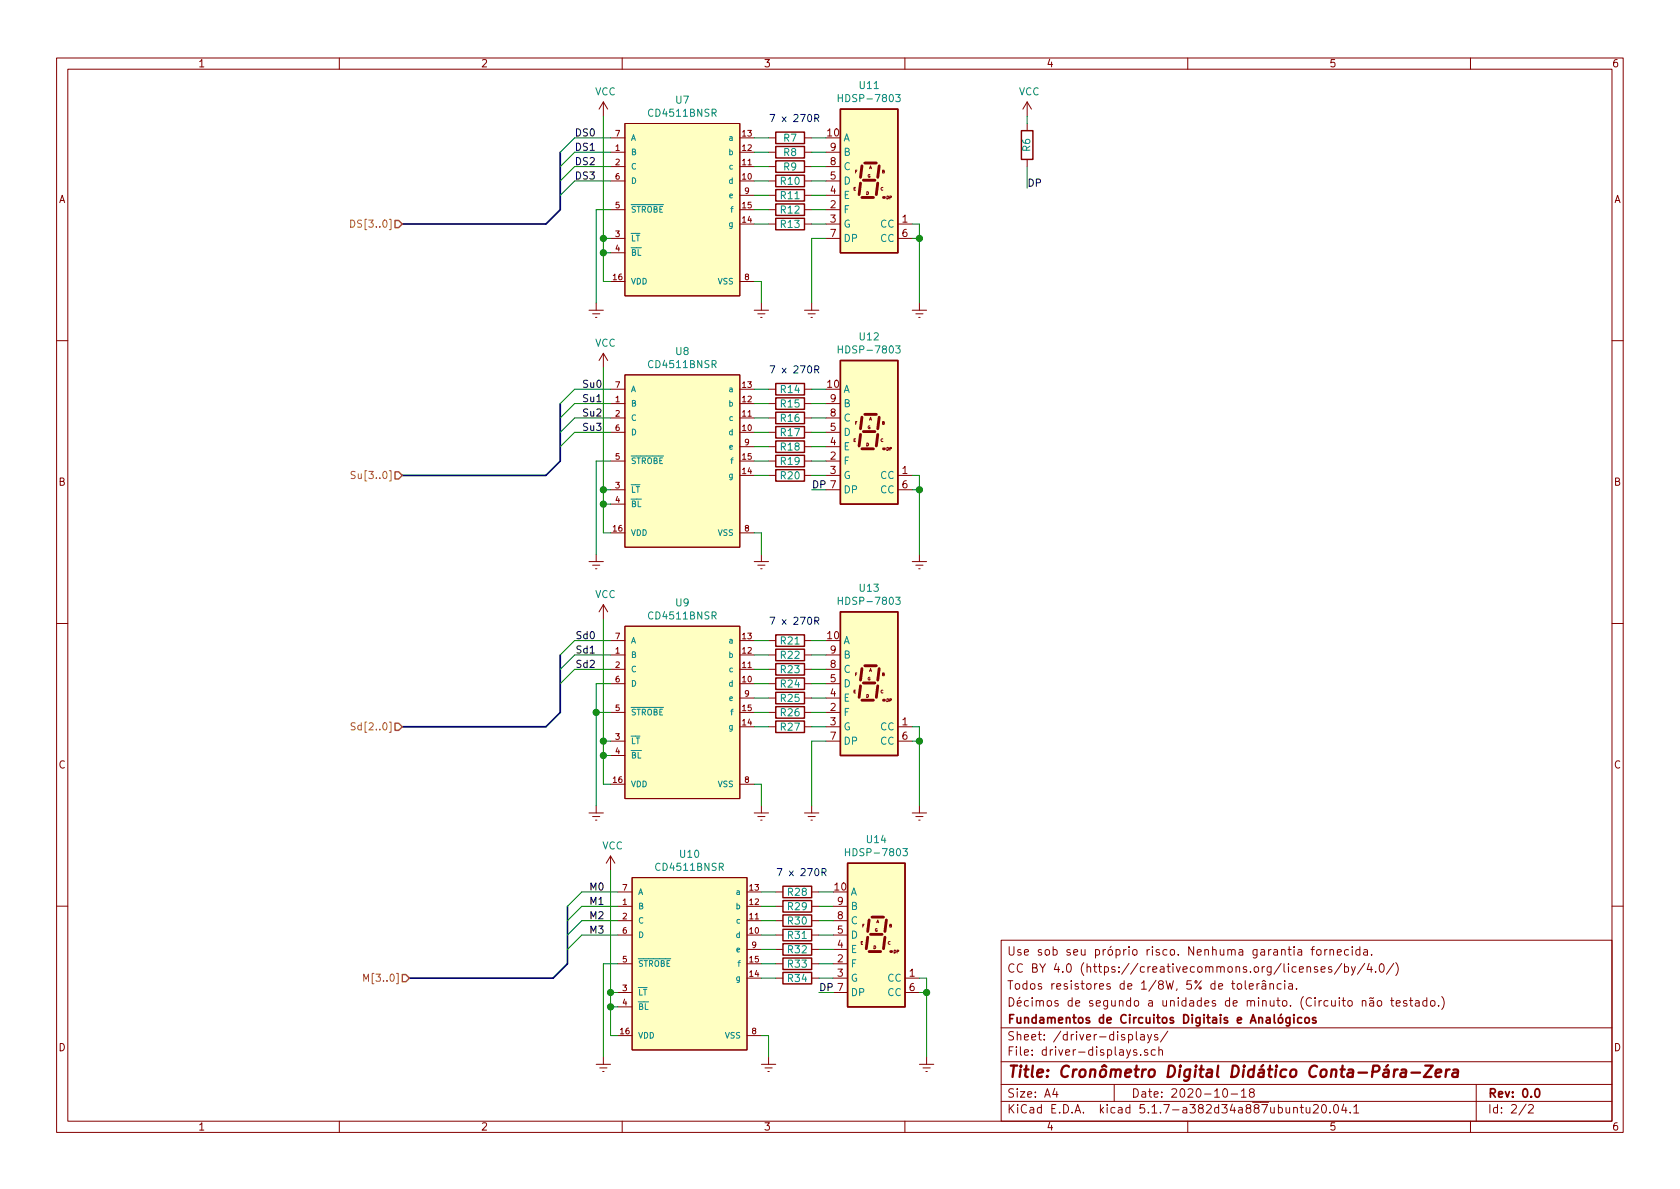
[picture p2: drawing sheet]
EESchema Schematic File Version 4
EELAYER 30 0
EELAYER END
$Descr A4 11693 8268
encoding utf-8
Sheet 2 2
Title "Cronômetro Digital Didático Conta-Pára-Zera"
Date "2020-10-18"
Rev "0.0"
Comp "Fundamentos de Circuitos Digitais e Analógicos"
Comment1 "Décimos de segundo a unidades de minuto. (Circuito não testado.)"
Comment2 "Todos resistores de 1/8W, 5% de tolerância."
Comment3 "CC BY 4.0 (https://creativecommons.org/licenses/by/4.0/)"
Comment4 "Use sob seu próprio risco. Nenhuma garantia fornecida."
$EndDescr
$Comp
L cronometro-conta-para-zera-rescue:CD4511BNSR-eec U?
U 1 1
P 4150 950
AR Path="/5FA79889" Ref="U?"  Part="1" 
AR Path="/5FA6DD7C/5FA79889" Ref="U7"  Part="1" 
F 0 "U7" H 4750 1215 50  0000 C CNN
F 1 "CD4511BNSR" H 4750 1124 50  0000 C CNN
F 2 "Package_DIP:DIP-16_W7.62mm_Socket_LongPads" H 4150 1350 50  0001 L CNN
F 3 "http://www.ti.com/general/docs/lit/getliterature.tsp?genericPartNumber=CD4511B&fileType=pdf" H 4150 1450 50  0001 L CNN
F 4 "Manufacturer URL" H 4150 1550 50  0001 L CNN "Component Link 1 Description"
F 5 "http://www.ti.com/" H 4150 1650 50  0001 L CNN "Component Link 1 URL"
F 6 "Package Specification" H 4150 1750 50  0001 L CNN "Component Link 3 Description"
F 7 "http://www.ti.com/litv/pdf/msop002a" H 4150 1850 50  0001 L CNN "Component Link 3 URL"
F 8 "SCHS072B" H 4150 1950 50  0001 L CNN "Datasheet Version"
F 9 "Surface Mount" H 4150 2050 50  0001 L CNN "Mounting Technology"
F 10 "16-Pin Plastic Small Outline, Body 10.20 x 5.30 mm, Pitch 1.27 mm" H 4150 2150 50  0001 L CNN "Package Description"
F 11 "4040062/C" H 4150 2250 50  0001 L CNN "Package Version"
F 12 "Military" H 4150 2350 50  0001 L CNN "Rating"
F 13 "Discrete Segment LED Driver" H 4150 2450 50  0001 L CNN "Sub Family"
F 14 "18" H 4150 2550 50  0001 L CNN "Vin Max V"
F 15 "3" H 4150 2650 50  0001 L CNN "Vin Min V"
F 16 "IC" H 4150 2750 50  0001 L CNN "category"
F 17 "1239827" H 4150 2850 50  0001 L CNN "ciiva ids"
F 18 "69b0213151fae990" H 4150 2950 50  0001 L CNN "library id"
F 19 "Texas Instruments" H 4150 3050 50  0001 L CNN "manufacturer"
F 20 "NS0016A" H 4150 3150 50  0001 L CNN "package"
F 21 "1464591347" H 4150 3250 50  0001 L CNN "release date"
F 22 "Yes" H 4150 3350 50  0001 L CNN "rohs"
F 23 "CACC505D-2697-4245-B634-294BE748177B" H 4150 3450 50  0001 L CNN "vault revision"
F 24 "yes" H 4150 3550 50  0001 L CNN "imported"
	1    4150 950 
	1    0    0    -1  
$EndComp
Wire Wire Line
	5250 1950 5300 1950
Wire Wire Line
	5300 1950 5300 2100
$Comp
L power:Earth #PWR?
U 1 1
P 5300 2100
AR Path="/5FA79891" Ref="#PWR?"  Part="1" 
AR Path="/5FA6DD7C/5FA79891" Ref="#PWR0103"  Part="1" 
F 0 "#PWR0103" H 5300 1850 50  0001 C CNN
F 1 "Earth" H 5300 1950 50  0001 C CNN
F 2 "" H 5300 2100 50  0001 C CNN
F 3 "~" H 5300 2100 50  0001 C CNN
	1    5300 2100
	1    0    0    -1  
$EndComp
Wire Wire Line
	4250 1950 4200 1950
Wire Wire Line
	4200 1950 4200 1750
$Comp
L power:VCC #PWR?
U 1 1
P 4200 800
AR Path="/5FA79899" Ref="#PWR?"  Part="1" 
AR Path="/5FA6DD7C/5FA79899" Ref="#PWR0104"  Part="1" 
F 0 "#PWR0104" H 4200 650 50  0001 C CNN
F 1 "VCC" H 4215 973 50  0000 C CNN
F 2 "" H 4200 800 50  0001 C CNN
F 3 "" H 4200 800 50  0001 C CNN
	1    4200 800 
	1    0    0    -1  
$EndComp
Wire Wire Line
	4250 950  4000 950 
Wire Wire Line
	4250 1150 4000 1150
Wire Wire Line
	4250 1250 4000 1250
$Comp
L power:Earth #PWR?
U 1 1
P 4150 2100
AR Path="/5FA798A2" Ref="#PWR?"  Part="1" 
AR Path="/5FA6DD7C/5FA798A2" Ref="#PWR0105"  Part="1" 
F 0 "#PWR0105" H 4150 1850 50  0001 C CNN
F 1 "Earth" H 4150 1950 50  0001 C CNN
F 2 "" H 4150 2100 50  0001 C CNN
F 3 "~" H 4150 2100 50  0001 C CNN
	1    4150 2100
	1    0    0    -1  
$EndComp
Wire Wire Line
	4250 1450 4150 1450
Wire Wire Line
	4150 1450 4150 2100
Wire Wire Line
	4250 1650 4200 1650
Connection ~ 4200 1650
Wire Wire Line
	4250 1750 4200 1750
Connection ~ 4200 1750
Wire Wire Line
	4200 1750 4200 1650
Wire Wire Line
	4200 1650 4200 800 
Wire Wire Line
	4250 1050 4000 1050
Entry Wire Line
	4000 950  3900 1050
Entry Wire Line
	4000 1050 3900 1150
Entry Wire Line
	4000 1150 3900 1250
Entry Wire Line
	4000 1250 3900 1350
Wire Bus Line
	2800 1550 3800 1550
Text Label 4150 950  2    50   ~ 0
DS0
Text Label 4150 1050 2    50   ~ 0
DS1
Text Label 4150 1150 2    50   ~ 0
DS2
Text Label 4150 1250 2    50   ~ 0
DS3
$Comp
L cronometro-conta-para-zera-rescue:CD4511BNSR-eec U?
U 1 1
P 4150 4450
AR Path="/5FA798D0" Ref="U?"  Part="1" 
AR Path="/5FA6DD7C/5FA798D0" Ref="U9"  Part="1" 
F 0 "U9" H 4750 4715 50  0000 C CNN
F 1 "CD4511BNSR" H 4750 4624 50  0000 C CNN
F 2 "Package_DIP:DIP-16_W7.62mm_Socket_LongPads" H 4150 4850 50  0001 L CNN
F 3 "http://www.ti.com/general/docs/lit/getliterature.tsp?genericPartNumber=CD4511B&fileType=pdf" H 4150 4950 50  0001 L CNN
F 4 "Manufacturer URL" H 4150 5050 50  0001 L CNN "Component Link 1 Description"
F 5 "http://www.ti.com/" H 4150 5150 50  0001 L CNN "Component Link 1 URL"
F 6 "Package Specification" H 4150 5250 50  0001 L CNN "Component Link 3 Description"
F 7 "http://www.ti.com/litv/pdf/msop002a" H 4150 5350 50  0001 L CNN "Component Link 3 URL"
F 8 "SCHS072B" H 4150 5450 50  0001 L CNN "Datasheet Version"
F 9 "Surface Mount" H 4150 5550 50  0001 L CNN "Mounting Technology"
F 10 "16-Pin Plastic Small Outline, Body 10.20 x 5.30 mm, Pitch 1.27 mm" H 4150 5650 50  0001 L CNN "Package Description"
F 11 "4040062/C" H 4150 5750 50  0001 L CNN "Package Version"
F 12 "Military" H 4150 5850 50  0001 L CNN "Rating"
F 13 "Discrete Segment LED Driver" H 4150 5950 50  0001 L CNN "Sub Family"
F 14 "18" H 4150 6050 50  0001 L CNN "Vin Max V"
F 15 "3" H 4150 6150 50  0001 L CNN "Vin Min V"
F 16 "IC" H 4150 6250 50  0001 L CNN "category"
F 17 "1239827" H 4150 6350 50  0001 L CNN "ciiva ids"
F 18 "69b0213151fae990" H 4150 6450 50  0001 L CNN "library id"
F 19 "Texas Instruments" H 4150 6550 50  0001 L CNN "manufacturer"
F 20 "NS0016A" H 4150 6650 50  0001 L CNN "package"
F 21 "1464591347" H 4150 6750 50  0001 L CNN "release date"
F 22 "Yes" H 4150 6850 50  0001 L CNN "rohs"
F 23 "CACC505D-2697-4245-B634-294BE748177B" H 4150 6950 50  0001 L CNN "vault revision"
F 24 "yes" H 4150 7050 50  0001 L CNN "imported"
	1    4150 4450
	1    0    0    -1  
$EndComp
Wire Wire Line
	5250 5450 5300 5450
Wire Wire Line
	5300 5450 5300 5600
$Comp
L power:Earth #PWR?
U 1 1
P 5300 5600
AR Path="/5FA798D8" Ref="#PWR?"  Part="1" 
AR Path="/5FA6DD7C/5FA798D8" Ref="#PWR017"  Part="1" 
F 0 "#PWR017" H 5300 5350 50  0001 C CNN
F 1 "Earth" H 5300 5450 50  0001 C CNN
F 2 "" H 5300 5600 50  0001 C CNN
F 3 "~" H 5300 5600 50  0001 C CNN
	1    5300 5600
	1    0    0    -1  
$EndComp
Wire Wire Line
	4250 5450 4200 5450
Wire Wire Line
	4200 5450 4200 5250
$Comp
L power:VCC #PWR?
U 1 1
P 4200 4300
AR Path="/5FA798E0" Ref="#PWR?"  Part="1" 
AR Path="/5FA6DD7C/5FA798E0" Ref="#PWR0106"  Part="1" 
F 0 "#PWR0106" H 4200 4150 50  0001 C CNN
F 1 "VCC" H 4215 4473 50  0000 C CNN
F 2 "" H 4200 4300 50  0001 C CNN
F 3 "" H 4200 4300 50  0001 C CNN
	1    4200 4300
	1    0    0    -1  
$EndComp
Wire Wire Line
	4250 4450 4000 4450
Wire Wire Line
	4250 4650 4000 4650
$Comp
L power:Earth #PWR?
U 1 1
P 4150 5600
AR Path="/5FA798E9" Ref="#PWR?"  Part="1" 
AR Path="/5FA6DD7C/5FA798E9" Ref="#PWR0107"  Part="1" 
F 0 "#PWR0107" H 4150 5350 50  0001 C CNN
F 1 "Earth" H 4150 5450 50  0001 C CNN
F 2 "" H 4150 5600 50  0001 C CNN
F 3 "~" H 4150 5600 50  0001 C CNN
	1    4150 5600
	1    0    0    -1  
$EndComp
Wire Wire Line
	4250 4950 4150 4950
Wire Wire Line
	4150 4950 4150 5600
Wire Wire Line
	4250 5150 4200 5150
Connection ~ 4200 5150
Wire Wire Line
	4250 5250 4200 5250
Connection ~ 4200 5250
Wire Wire Line
	4200 5250 4200 5150
Wire Wire Line
	4200 5150 4200 4300
Wire Wire Line
	4250 4550 4000 4550
Entry Wire Line
	4000 4450 3900 4550
Entry Wire Line
	4000 4550 3900 4650
Entry Wire Line
	4000 4650 3900 4750
Wire Bus Line
	2800 5050 3800 5050
$Comp
L cronometro-conta-para-zera-rescue:CD4511BNSR-eec U?
U 1 1
P 4150 2700
AR Path="/5FA79917" Ref="U?"  Part="1" 
AR Path="/5FA6DD7C/5FA79917" Ref="U8"  Part="1" 
F 0 "U8" H 4750 2965 50  0000 C CNN
F 1 "CD4511BNSR" H 4750 2874 50  0000 C CNN
F 2 "Package_DIP:DIP-16_W7.62mm_Socket_LongPads" H 4150 3100 50  0001 L CNN
F 3 "http://www.ti.com/general/docs/lit/getliterature.tsp?genericPartNumber=CD4511B&fileType=pdf" H 4150 3200 50  0001 L CNN
F 4 "Manufacturer URL" H 4150 3300 50  0001 L CNN "Component Link 1 Description"
F 5 "http://www.ti.com/" H 4150 3400 50  0001 L CNN "Component Link 1 URL"
F 6 "Package Specification" H 4150 3500 50  0001 L CNN "Component Link 3 Description"
F 7 "http://www.ti.com/litv/pdf/msop002a" H 4150 3600 50  0001 L CNN "Component Link 3 URL"
F 8 "SCHS072B" H 4150 3700 50  0001 L CNN "Datasheet Version"
F 9 "Surface Mount" H 4150 3800 50  0001 L CNN "Mounting Technology"
F 10 "16-Pin Plastic Small Outline, Body 10.20 x 5.30 mm, Pitch 1.27 mm" H 4150 3900 50  0001 L CNN "Package Description"
F 11 "4040062/C" H 4150 4000 50  0001 L CNN "Package Version"
F 12 "Military" H 4150 4100 50  0001 L CNN "Rating"
F 13 "Discrete Segment LED Driver" H 4150 4200 50  0001 L CNN "Sub Family"
F 14 "18" H 4150 4300 50  0001 L CNN "Vin Max V"
F 15 "3" H 4150 4400 50  0001 L CNN "Vin Min V"
F 16 "IC" H 4150 4500 50  0001 L CNN "category"
F 17 "1239827" H 4150 4600 50  0001 L CNN "ciiva ids"
F 18 "69b0213151fae990" H 4150 4700 50  0001 L CNN "library id"
F 19 "Texas Instruments" H 4150 4800 50  0001 L CNN "manufacturer"
F 20 "NS0016A" H 4150 4900 50  0001 L CNN "package"
F 21 "1464591347" H 4150 5000 50  0001 L CNN "release date"
F 22 "Yes" H 4150 5100 50  0001 L CNN "rohs"
F 23 "CACC505D-2697-4245-B634-294BE748177B" H 4150 5200 50  0001 L CNN "vault revision"
F 24 "yes" H 4150 5300 50  0001 L CNN "imported"
	1    4150 2700
	1    0    0    -1  
$EndComp
Wire Wire Line
	5250 3700 5300 3700
Wire Wire Line
	5300 3700 5300 3850
$Comp
L power:Earth #PWR?
U 1 1
P 5300 3850
AR Path="/5FA7991F" Ref="#PWR?"  Part="1" 
AR Path="/5FA6DD7C/5FA7991F" Ref="#PWR016"  Part="1" 
F 0 "#PWR016" H 5300 3600 50  0001 C CNN
F 1 "Earth" H 5300 3700 50  0001 C CNN
F 2 "" H 5300 3850 50  0001 C CNN
F 3 "~" H 5300 3850 50  0001 C CNN
	1    5300 3850
	1    0    0    -1  
$EndComp
Wire Wire Line
	4250 3700 4200 3700
Wire Wire Line
	4200 3700 4200 3500
$Comp
L power:VCC #PWR?
U 1 1
P 4200 2550
AR Path="/5FA79927" Ref="#PWR?"  Part="1" 
AR Path="/5FA6DD7C/5FA79927" Ref="#PWR0108"  Part="1" 
F 0 "#PWR0108" H 4200 2400 50  0001 C CNN
F 1 "VCC" H 4215 2723 50  0000 C CNN
F 2 "" H 4200 2550 50  0001 C CNN
F 3 "" H 4200 2550 50  0001 C CNN
	1    4200 2550
	1    0    0    -1  
$EndComp
Wire Wire Line
	4250 2700 4000 2700
Wire Wire Line
	4250 2900 4000 2900
Wire Wire Line
	4250 3000 4000 3000
$Comp
L power:Earth #PWR?
U 1 1
P 4150 3850
AR Path="/5FA79930" Ref="#PWR?"  Part="1" 
AR Path="/5FA6DD7C/5FA79930" Ref="#PWR0109"  Part="1" 
F 0 "#PWR0109" H 4150 3600 50  0001 C CNN
F 1 "Earth" H 4150 3700 50  0001 C CNN
F 2 "" H 4150 3850 50  0001 C CNN
F 3 "~" H 4150 3850 50  0001 C CNN
	1    4150 3850
	1    0    0    -1  
$EndComp
Wire Wire Line
	4250 3200 4150 3200
Wire Wire Line
	4150 3200 4150 3850
Wire Wire Line
	4250 3400 4200 3400
Connection ~ 4200 3400
Wire Wire Line
	4250 3500 4200 3500
Connection ~ 4200 3500
Wire Wire Line
	4200 3500 4200 3400
Wire Wire Line
	4200 3400 4200 2550
Wire Wire Line
	4250 2800 4000 2800
Entry Wire Line
	4000 2700 3900 2800
Entry Wire Line
	4000 2800 3900 2900
Entry Wire Line
	4000 2900 3900 3000
Entry Wire Line
	4000 3000 3900 3100
Wire Bus Line
	2800 3300 3800 3300
$Comp
L cronometro-conta-para-zera-rescue:CD4511BNSR-eec U?
U 1 1
P 4200 6200
AR Path="/5FA7995E" Ref="U?"  Part="1" 
AR Path="/5FA6DD7C/5FA7995E" Ref="U10"  Part="1" 
F 0 "U10" H 4800 6465 50  0000 C CNN
F 1 "CD4511BNSR" H 4800 6374 50  0000 C CNN
F 2 "Package_DIP:DIP-16_W7.62mm_Socket_LongPads" H 4200 6600 50  0001 L CNN
F 3 "http://www.ti.com/general/docs/lit/getliterature.tsp?genericPartNumber=CD4511B&fileType=pdf" H 4200 6700 50  0001 L CNN
F 4 "Manufacturer URL" H 4200 6800 50  0001 L CNN "Component Link 1 Description"
F 5 "http://www.ti.com/" H 4200 6900 50  0001 L CNN "Component Link 1 URL"
F 6 "Package Specification" H 4200 7000 50  0001 L CNN "Component Link 3 Description"
F 7 "http://www.ti.com/litv/pdf/msop002a" H 4200 7100 50  0001 L CNN "Component Link 3 URL"
F 8 "SCHS072B" H 4200 7200 50  0001 L CNN "Datasheet Version"
F 9 "Surface Mount" H 4200 7300 50  0001 L CNN "Mounting Technology"
F 10 "16-Pin Plastic Small Outline, Body 10.20 x 5.30 mm, Pitch 1.27 mm" H 4200 7400 50  0001 L CNN "Package Description"
F 11 "4040062/C" H 4200 7500 50  0001 L CNN "Package Version"
F 12 "Military" H 4200 7600 50  0001 L CNN "Rating"
F 13 "Discrete Segment LED Driver" H 4200 7700 50  0001 L CNN "Sub Family"
F 14 "18" H 4200 7800 50  0001 L CNN "Vin Max V"
F 15 "3" H 4200 7900 50  0001 L CNN "Vin Min V"
F 16 "IC" H 4200 8000 50  0001 L CNN "category"
F 17 "1239827" H 4200 8100 50  0001 L CNN "ciiva ids"
F 18 "69b0213151fae990" H 4200 8200 50  0001 L CNN "library id"
F 19 "Texas Instruments" H 4200 8300 50  0001 L CNN "manufacturer"
F 20 "NS0016A" H 4200 8400 50  0001 L CNN "package"
F 21 "1464591347" H 4200 8500 50  0001 L CNN "release date"
F 22 "Yes" H 4200 8600 50  0001 L CNN "rohs"
F 23 "CACC505D-2697-4245-B634-294BE748177B" H 4200 8700 50  0001 L CNN "vault revision"
F 24 "yes" H 4200 8800 50  0001 L CNN "imported"
	1    4200 6200
	1    0    0    -1  
$EndComp
Wire Wire Line
	5300 7200 5350 7200
Wire Wire Line
	5350 7200 5350 7350
$Comp
L power:Earth #PWR?
U 1 1
P 5350 7350
AR Path="/5FA79966" Ref="#PWR?"  Part="1" 
AR Path="/5FA6DD7C/5FA79966" Ref="#PWR018"  Part="1" 
F 0 "#PWR018" H 5350 7100 50  0001 C CNN
F 1 "Earth" H 5350 7200 50  0001 C CNN
F 2 "" H 5350 7350 50  0001 C CNN
F 3 "~" H 5350 7350 50  0001 C CNN
	1    5350 7350
	1    0    0    -1  
$EndComp
Wire Wire Line
	4300 7200 4250 7200
Wire Wire Line
	4250 7200 4250 7000
$Comp
L power:VCC #PWR?
U 1 1
P 4250 6050
AR Path="/5FA7996E" Ref="#PWR?"  Part="1" 
AR Path="/5FA6DD7C/5FA7996E" Ref="#PWR0110"  Part="1" 
F 0 "#PWR0110" H 4250 5900 50  0001 C CNN
F 1 "VCC" H 4265 6223 50  0000 C CNN
F 2 "" H 4250 6050 50  0001 C CNN
F 3 "" H 4250 6050 50  0001 C CNN
	1    4250 6050
	1    0    0    -1  
$EndComp
Wire Wire Line
	4300 6200 4050 6200
Wire Wire Line
	4300 6400 4050 6400
Wire Wire Line
	4300 6500 4050 6500
$Comp
L power:Earth #PWR?
U 1 1
P 4200 7350
AR Path="/5FA79977" Ref="#PWR?"  Part="1" 
AR Path="/5FA6DD7C/5FA79977" Ref="#PWR0111"  Part="1" 
F 0 "#PWR0111" H 4200 7100 50  0001 C CNN
F 1 "Earth" H 4200 7200 50  0001 C CNN
F 2 "" H 4200 7350 50  0001 C CNN
F 3 "~" H 4200 7350 50  0001 C CNN
	1    4200 7350
	1    0    0    -1  
$EndComp
Wire Wire Line
	4300 6700 4200 6700
Wire Wire Line
	4200 6700 4200 7350
Wire Wire Line
	4300 6900 4250 6900
Connection ~ 4250 6900
Wire Wire Line
	4300 7000 4250 7000
Connection ~ 4250 7000
Wire Wire Line
	4250 7000 4250 6900
Wire Wire Line
	4250 6900 4250 6050
Wire Wire Line
	4300 6300 4050 6300
Entry Wire Line
	4050 6200 3950 6300
Entry Wire Line
	4050 6300 3950 6400
Entry Wire Line
	4050 6400 3950 6500
Entry Wire Line
	4050 6500 3950 6600
Wire Bus Line
	2850 6800 3850 6800
Text HLabel 2800 1550 0    50   Input ~ 0
DS[3..0]
Text HLabel 2800 5050 0    50   Input ~ 0
Sd[2..0]
Text HLabel 2800 3300 0    50   Input ~ 0
Su[3..0]
Text HLabel 2850 6800 0    50   Input ~ 0
M[3..0]
Wire Bus Line
	3900 1450 3800 1550
Wire Bus Line
	3800 5050 3900 4950
Wire Bus Line
	3800 3300 3900 3200
Wire Bus Line
	3850 6800 3950 6700
Text Label 4150 4450 2    50   ~ 0
Sd0
Text Label 4150 4550 2    50   ~ 0
Sd1
Text Label 4150 4650 2    50   ~ 0
Sd2
Text Label 4050 2700 0    50   ~ 0
Su0
Text Label 4050 2800 0    50   ~ 0
Su1
Text Label 4050 2900 0    50   ~ 0
Su2
Text Label 4050 3000 0    50   ~ 0
Su3
Text Label 4100 6200 0    50   ~ 0
M0
Text Label 4100 6300 0    50   ~ 0
M1
Text Label 4100 6400 0    50   ~ 0
M2
Text Label 4100 6500 0    50   ~ 0
M3
Wire Wire Line
	4250 4750 4150 4750
Wire Wire Line
	4150 4750 4150 4950
Connection ~ 4150 4950
$Comp
L Device:R R7
U 1 1
P 5500 950
F 0 "R7" V 5500 950 50  0000 C CNN
F 1 "270R" V 5384 950 50  0001 C CNN
F 2 "Resistor_THT:R_Axial_DIN0204_L3.6mm_D1.6mm_P7.62mm_Horizontal" V 5430 950 50  0001 C CNN
F 3 "~" H 5500 950 50  0001 C CNN
	1    5500 950 
	0    1    1    0   
$EndComp
$Comp
L Device:R R8
U 1 1
P 5500 1050
F 0 "R8" V 5500 1050 50  0000 C CNN
F 1 "270R" V 5384 1050 50  0001 C CNN
F 2 "Resistor_THT:R_Axial_DIN0204_L3.6mm_D1.6mm_P7.62mm_Horizontal" V 5430 1050 50  0001 C CNN
F 3 "~" H 5500 1050 50  0001 C CNN
	1    5500 1050
	0    1    1    0   
$EndComp
$Comp
L Device:R R9
U 1 1
P 5500 1150
F 0 "R9" V 5500 1150 50  0000 C CNN
F 1 "270R" V 5384 1150 50  0001 C CNN
F 2 "Resistor_THT:R_Axial_DIN0204_L3.6mm_D1.6mm_P7.62mm_Horizontal" V 5430 1150 50  0001 C CNN
F 3 "~" H 5500 1150 50  0001 C CNN
	1    5500 1150
	0    1    1    0   
$EndComp
$Comp
L Device:R R10
U 1 1
P 5500 1250
F 0 "R10" V 5500 1250 50  0000 C CNN
F 1 "270R" V 5384 1250 50  0001 C CNN
F 2 "Resistor_THT:R_Axial_DIN0204_L3.6mm_D1.6mm_P7.62mm_Horizontal" V 5430 1250 50  0001 C CNN
F 3 "~" H 5500 1250 50  0001 C CNN
	1    5500 1250
	0    1    1    0   
$EndComp
$Comp
L Device:R R11
U 1 1
P 5500 1350
F 0 "R11" V 5500 1350 50  0000 C CNN
F 1 "270R" V 5384 1350 50  0001 C CNN
F 2 "Resistor_THT:R_Axial_DIN0204_L3.6mm_D1.6mm_P7.62mm_Horizontal" V 5430 1350 50  0001 C CNN
F 3 "~" H 5500 1350 50  0001 C CNN
	1    5500 1350
	0    1    1    0   
$EndComp
$Comp
L Device:R R12
U 1 1
P 5500 1450
F 0 "R12" V 5500 1450 50  0000 C CNN
F 1 "270R" V 5384 1450 50  0001 C CNN
F 2 "Resistor_THT:R_Axial_DIN0204_L3.6mm_D1.6mm_P7.62mm_Horizontal" V 5430 1450 50  0001 C CNN
F 3 "~" H 5500 1450 50  0001 C CNN
	1    5500 1450
	0    1    1    0   
$EndComp
$Comp
L Device:R R13
U 1 1
P 5500 1550
F 0 "R13" V 5500 1550 50  0000 C CNN
F 1 "270R" V 5384 1550 50  0001 C CNN
F 2 "Resistor_THT:R_Axial_DIN0204_L3.6mm_D1.6mm_P7.62mm_Horizontal" V 5430 1550 50  0001 C CNN
F 3 "~" H 5500 1550 50  0001 C CNN
	1    5500 1550
	0    1    1    0   
$EndComp
Text Notes 5350 850  0    50   ~ 0
7 x 270R
Wire Wire Line
	5250 950  5350 950 
Wire Wire Line
	5250 1050 5350 1050
Wire Wire Line
	5250 1150 5350 1150
Wire Wire Line
	5250 1250 5350 1250
Wire Wire Line
	5250 1350 5350 1350
Wire Wire Line
	5250 1450 5350 1450
Wire Wire Line
	5250 1550 5350 1550
Wire Wire Line
	5650 950  5750 950 
Wire Wire Line
	5650 1050 5750 1050
Wire Wire Line
	5650 1150 5750 1150
Wire Wire Line
	5650 1250 5750 1250
Wire Wire Line
	5650 1350 5750 1350
Wire Wire Line
	5650 1450 5750 1450
Wire Wire Line
	5650 1550 5750 1550
$Comp
L Device:R R14
U 1 1
P 5500 2700
F 0 "R14" V 5500 2700 50  0000 C CNN
F 1 "270R" V 5384 2700 50  0001 C CNN
F 2 "Resistor_THT:R_Axial_DIN0204_L3.6mm_D1.6mm_P7.62mm_Horizontal" V 5430 2700 50  0001 C CNN
F 3 "~" H 5500 2700 50  0001 C CNN
	1    5500 2700
	0    1    1    0   
$EndComp
$Comp
L Device:R R15
U 1 1
P 5500 2800
F 0 "R15" V 5500 2800 50  0000 C CNN
F 1 "270R" V 5384 2800 50  0001 C CNN
F 2 "Resistor_THT:R_Axial_DIN0204_L3.6mm_D1.6mm_P7.62mm_Horizontal" V 5430 2800 50  0001 C CNN
F 3 "~" H 5500 2800 50  0001 C CNN
	1    5500 2800
	0    1    1    0   
$EndComp
$Comp
L Device:R R16
U 1 1
P 5500 2900
F 0 "R16" V 5500 2900 50  0000 C CNN
F 1 "270R" V 5384 2900 50  0001 C CNN
F 2 "Resistor_THT:R_Axial_DIN0204_L3.6mm_D1.6mm_P7.62mm_Horizontal" V 5430 2900 50  0001 C CNN
F 3 "~" H 5500 2900 50  0001 C CNN
	1    5500 2900
	0    1    1    0   
$EndComp
$Comp
L Device:R R17
U 1 1
P 5500 3000
F 0 "R17" V 5500 3000 50  0000 C CNN
F 1 "270R" V 5384 3000 50  0001 C CNN
F 2 "Resistor_THT:R_Axial_DIN0204_L3.6mm_D1.6mm_P7.62mm_Horizontal" V 5430 3000 50  0001 C CNN
F 3 "~" H 5500 3000 50  0001 C CNN
	1    5500 3000
	0    1    1    0   
$EndComp
$Comp
L Device:R R18
U 1 1
P 5500 3100
F 0 "R18" V 5500 3100 50  0000 C CNN
F 1 "270R" V 5384 3100 50  0001 C CNN
F 2 "Resistor_THT:R_Axial_DIN0204_L3.6mm_D1.6mm_P7.62mm_Horizontal" V 5430 3100 50  0001 C CNN
F 3 "~" H 5500 3100 50  0001 C CNN
	1    5500 3100
	0    1    1    0   
$EndComp
$Comp
L Device:R R19
U 1 1
P 5500 3200
F 0 "R19" V 5500 3200 50  0000 C CNN
F 1 "270R" V 5384 3200 50  0001 C CNN
F 2 "Resistor_THT:R_Axial_DIN0204_L3.6mm_D1.6mm_P7.62mm_Horizontal" V 5430 3200 50  0001 C CNN
F 3 "~" H 5500 3200 50  0001 C CNN
	1    5500 3200
	0    1    1    0   
$EndComp
$Comp
L Device:R R20
U 1 1
P 5500 3300
F 0 "R20" V 5500 3300 50  0000 C CNN
F 1 "270R" V 5384 3300 50  0001 C CNN
F 2 "Resistor_THT:R_Axial_DIN0204_L3.6mm_D1.6mm_P7.62mm_Horizontal" V 5430 3300 50  0001 C CNN
F 3 "~" H 5500 3300 50  0001 C CNN
	1    5500 3300
	0    1    1    0   
$EndComp
Text Notes 5350 2600 0    50   ~ 0
7 x 270R
Wire Wire Line
	5250 2700 5350 2700
Wire Wire Line
	5250 2800 5350 2800
Wire Wire Line
	5250 2900 5350 2900
Wire Wire Line
	5250 3000 5350 3000
Wire Wire Line
	5250 3100 5350 3100
Wire Wire Line
	5250 3200 5350 3200
Wire Wire Line
	5250 3300 5350 3300
Wire Wire Line
	5650 2700 5750 2700
Wire Wire Line
	5650 2800 5750 2800
Wire Wire Line
	5650 2900 5750 2900
Wire Wire Line
	5650 3000 5750 3000
Wire Wire Line
	5650 3100 5750 3100
Wire Wire Line
	5650 3200 5750 3200
Wire Wire Line
	5650 3300 5750 3300
$Comp
L Device:R R21
U 1 1
P 5500 4450
F 0 "R21" V 5500 4450 50  0000 C CNN
F 1 "270R" V 5384 4450 50  0001 C CNN
F 2 "Resistor_THT:R_Axial_DIN0204_L3.6mm_D1.6mm_P7.62mm_Horizontal" V 5430 4450 50  0001 C CNN
F 3 "~" H 5500 4450 50  0001 C CNN
	1    5500 4450
	0    1    1    0   
$EndComp
$Comp
L Device:R R22
U 1 1
P 5500 4550
F 0 "R22" V 5500 4550 50  0000 C CNN
F 1 "270R" V 5384 4550 50  0001 C CNN
F 2 "Resistor_THT:R_Axial_DIN0204_L3.6mm_D1.6mm_P7.62mm_Horizontal" V 5430 4550 50  0001 C CNN
F 3 "~" H 5500 4550 50  0001 C CNN
	1    5500 4550
	0    1    1    0   
$EndComp
$Comp
L Device:R R23
U 1 1
P 5500 4650
F 0 "R23" V 5500 4650 50  0000 C CNN
F 1 "270R" V 5384 4650 50  0001 C CNN
F 2 "Resistor_THT:R_Axial_DIN0204_L3.6mm_D1.6mm_P7.62mm_Horizontal" V 5430 4650 50  0001 C CNN
F 3 "~" H 5500 4650 50  0001 C CNN
	1    5500 4650
	0    1    1    0   
$EndComp
$Comp
L Device:R R24
U 1 1
P 5500 4750
F 0 "R24" V 5500 4750 50  0000 C CNN
F 1 "270R" V 5384 4750 50  0001 C CNN
F 2 "Resistor_THT:R_Axial_DIN0204_L3.6mm_D1.6mm_P7.62mm_Horizontal" V 5430 4750 50  0001 C CNN
F 3 "~" H 5500 4750 50  0001 C CNN
	1    5500 4750
	0    1    1    0   
$EndComp
$Comp
L Device:R R25
U 1 1
P 5500 4850
F 0 "R25" V 5500 4850 50  0000 C CNN
F 1 "270R" V 5384 4850 50  0001 C CNN
F 2 "Resistor_THT:R_Axial_DIN0204_L3.6mm_D1.6mm_P7.62mm_Horizontal" V 5430 4850 50  0001 C CNN
F 3 "~" H 5500 4850 50  0001 C CNN
	1    5500 4850
	0    1    1    0   
$EndComp
$Comp
L Device:R R26
U 1 1
P 5500 4950
F 0 "R26" V 5500 4950 50  0000 C CNN
F 1 "270R" V 5384 4950 50  0001 C CNN
F 2 "Resistor_THT:R_Axial_DIN0204_L3.6mm_D1.6mm_P7.62mm_Horizontal" V 5430 4950 50  0001 C CNN
F 3 "~" H 5500 4950 50  0001 C CNN
	1    5500 4950
	0    1    1    0   
$EndComp
$Comp
L Device:R R27
U 1 1
P 5500 5050
F 0 "R27" V 5500 5050 50  0000 C CNN
F 1 "270R" V 5384 5050 50  0001 C CNN
F 2 "Resistor_THT:R_Axial_DIN0204_L3.6mm_D1.6mm_P7.62mm_Horizontal" V 5430 5050 50  0001 C CNN
F 3 "~" H 5500 5050 50  0001 C CNN
	1    5500 5050
	0    1    1    0   
$EndComp
Text Notes 5350 4350 0    50   ~ 0
7 x 270R
Wire Wire Line
	5250 4450 5350 4450
Wire Wire Line
	5250 4550 5350 4550
Wire Wire Line
	5250 4650 5350 4650
Wire Wire Line
	5250 4750 5350 4750
Wire Wire Line
	5250 4850 5350 4850
Wire Wire Line
	5250 4950 5350 4950
Wire Wire Line
	5250 5050 5350 5050
Wire Wire Line
	5650 4450 5750 4450
Wire Wire Line
	5650 4550 5750 4550
Wire Wire Line
	5650 4650 5750 4650
Wire Wire Line
	5650 4750 5750 4750
Wire Wire Line
	5650 4850 5750 4850
Wire Wire Line
	5650 4950 5750 4950
Wire Wire Line
	5650 5050 5750 5050
$Comp
L Device:R R28
U 1 1
P 5550 6200
F 0 "R28" V 5550 6200 50  0000 C CNN
F 1 "270R" V 5434 6200 50  0001 C CNN
F 2 "Resistor_THT:R_Axial_DIN0204_L3.6mm_D1.6mm_P7.62mm_Horizontal" V 5480 6200 50  0001 C CNN
F 3 "~" H 5550 6200 50  0001 C CNN
	1    5550 6200
	0    1    1    0   
$EndComp
$Comp
L Device:R R29
U 1 1
P 5550 6300
F 0 "R29" V 5550 6300 50  0000 C CNN
F 1 "270R" V 5434 6300 50  0001 C CNN
F 2 "Resistor_THT:R_Axial_DIN0204_L3.6mm_D1.6mm_P7.62mm_Horizontal" V 5480 6300 50  0001 C CNN
F 3 "~" H 5550 6300 50  0001 C CNN
	1    5550 6300
	0    1    1    0   
$EndComp
$Comp
L Device:R R30
U 1 1
P 5550 6400
F 0 "R30" V 5550 6400 50  0000 C CNN
F 1 "270R" V 5434 6400 50  0001 C CNN
F 2 "Resistor_THT:R_Axial_DIN0204_L3.6mm_D1.6mm_P7.62mm_Horizontal" V 5480 6400 50  0001 C CNN
F 3 "~" H 5550 6400 50  0001 C CNN
	1    5550 6400
	0    1    1    0   
$EndComp
$Comp
L Device:R R31
U 1 1
P 5550 6500
F 0 "R31" V 5550 6500 50  0000 C CNN
F 1 "270R" V 5434 6500 50  0001 C CNN
F 2 "Resistor_THT:R_Axial_DIN0204_L3.6mm_D1.6mm_P7.62mm_Horizontal" V 5480 6500 50  0001 C CNN
F 3 "~" H 5550 6500 50  0001 C CNN
	1    5550 6500
	0    1    1    0   
$EndComp
$Comp
L Device:R R32
U 1 1
P 5550 6600
F 0 "R32" V 5550 6600 50  0000 C CNN
F 1 "270R" V 5434 6600 50  0001 C CNN
F 2 "Resistor_THT:R_Axial_DIN0204_L3.6mm_D1.6mm_P7.62mm_Horizontal" V 5480 6600 50  0001 C CNN
F 3 "~" H 5550 6600 50  0001 C CNN
	1    5550 6600
	0    1    1    0   
$EndComp
$Comp
L Device:R R33
U 1 1
P 5550 6700
F 0 "R33" V 5550 6700 50  0000 C CNN
F 1 "270R" V 5434 6700 50  0001 C CNN
F 2 "Resistor_THT:R_Axial_DIN0204_L3.6mm_D1.6mm_P7.62mm_Horizontal" V 5480 6700 50  0001 C CNN
F 3 "~" H 5550 6700 50  0001 C CNN
	1    5550 6700
	0    1    1    0   
$EndComp
$Comp
L Device:R R34
U 1 1
P 5550 6800
F 0 "R34" V 5550 6800 50  0000 C CNN
F 1 "270R" V 5434 6800 50  0001 C CNN
F 2 "Resistor_THT:R_Axial_DIN0204_L3.6mm_D1.6mm_P7.62mm_Horizontal" V 5480 6800 50  0001 C CNN
F 3 "~" H 5550 6800 50  0001 C CNN
	1    5550 6800
	0    1    1    0   
$EndComp
Text Notes 5400 6100 0    50   ~ 0
7 x 270R
Wire Wire Line
	5300 6200 5400 6200
Wire Wire Line
	5300 6300 5400 6300
Wire Wire Line
	5300 6400 5400 6400
Wire Wire Line
	5300 6500 5400 6500
Wire Wire Line
	5300 6600 5400 6600
Wire Wire Line
	5300 6700 5400 6700
Wire Wire Line
	5300 6800 5400 6800
Wire Wire Line
	5700 6200 5800 6200
Wire Wire Line
	5700 6300 5800 6300
Wire Wire Line
	5700 6400 5800 6400
Wire Wire Line
	5700 6500 5800 6500
Wire Wire Line
	5700 6600 5800 6600
Wire Wire Line
	5700 6700 5800 6700
Wire Wire Line
	5700 6800 5800 6800
$Comp
L Display_Character:HDSP-7803 U11
U 1 1
P 6050 1250
F 0 "U11" H 6050 1917 50  0000 C CNN
F 1 "HDSP-7803" H 6050 1826 50  0000 C CNN
F 2 "Display_7Segment:HDSP-7801" H 6050 700 50  0001 C CNN
F 3 "https://docs.broadcom.com/docs/AV02-2553EN" H 6050 1250 50  0001 C CNN
	1    6050 1250
	1    0    0    -1  
$EndComp
Wire Wire Line
	5750 1650 5650 1650
Wire Wire Line
	5650 1650 5650 2100
$Comp
L power:Earth #PWR?
U 1 1
P 5650 2100
AR Path="/5FB82DE2" Ref="#PWR?"  Part="1" 
AR Path="/5FA6DD7C/5FB82DE2" Ref="#PWR019"  Part="1" 
F 0 "#PWR019" H 5650 1850 50  0001 C CNN
F 1 "Earth" H 5650 1950 50  0001 C CNN
F 2 "" H 5650 2100 50  0001 C CNN
F 3 "~" H 5650 2100 50  0001 C CNN
	1    5650 2100
	1    0    0    -1  
$EndComp
$Comp
L Display_Character:HDSP-7803 U12
U 1 1
P 6050 3000
F 0 "U12" H 6050 3667 50  0000 C CNN
F 1 "HDSP-7803" H 6050 3576 50  0000 C CNN
F 2 "Display_7Segment:HDSP-7801" H 6050 2450 50  0001 C CNN
F 3 "https://docs.broadcom.com/docs/AV02-2553EN" H 6050 3000 50  0001 C CNN
	1    6050 3000
	1    0    0    -1  
$EndComp
Wire Wire Line
	5750 3400 5650 3400
Text Label 5650 3400 0    50   ~ 0
DP
$Comp
L Display_Character:HDSP-7803 U13
U 1 1
P 6050 4750
F 0 "U13" H 6050 5417 50  0000 C CNN
F 1 "HDSP-7803" H 6050 5326 50  0000 C CNN
F 2 "Display_7Segment:HDSP-7801" H 6050 4200 50  0001 C CNN
F 3 "https://docs.broadcom.com/docs/AV02-2553EN" H 6050 4750 50  0001 C CNN
	1    6050 4750
	1    0    0    -1  
$EndComp
$Comp
L Display_Character:HDSP-7803 U14
U 1 1
P 6100 6500
F 0 "U14" H 6100 7167 50  0000 C CNN
F 1 "HDSP-7803" H 6100 7076 50  0000 C CNN
F 2 "Display_7Segment:HDSP-7801" H 6100 5950 50  0001 C CNN
F 3 "https://docs.broadcom.com/docs/AV02-2553EN" H 6100 6500 50  0001 C CNN
	1    6100 6500
	1    0    0    -1  
$EndComp
Wire Wire Line
	5800 6900 5700 6900
Text Label 5700 6900 0    50   ~ 0
DP
$Comp
L power:Earth #PWR?
U 1 1
P 5650 5600
AR Path="/5FB93BD7" Ref="#PWR?"  Part="1" 
AR Path="/5FA6DD7C/5FB93BD7" Ref="#PWR020"  Part="1" 
F 0 "#PWR020" H 5650 5350 50  0001 C CNN
F 1 "Earth" H 5650 5450 50  0001 C CNN
F 2 "" H 5650 5600 50  0001 C CNN
F 3 "~" H 5650 5600 50  0001 C CNN
	1    5650 5600
	1    0    0    -1  
$EndComp
Wire Wire Line
	5750 5150 5650 5150
Wire Wire Line
	5650 5150 5650 5600
$Comp
L power:Earth #PWR?
U 1 1
P 6400 2100
AR Path="/5FB98EE1" Ref="#PWR?"  Part="1" 
AR Path="/5FA6DD7C/5FB98EE1" Ref="#PWR021"  Part="1" 
F 0 "#PWR021" H 6400 1850 50  0001 C CNN
F 1 "Earth" H 6400 1950 50  0001 C CNN
F 2 "" H 6400 2100 50  0001 C CNN
F 3 "~" H 6400 2100 50  0001 C CNN
	1    6400 2100
	1    0    0    -1  
$EndComp
Wire Wire Line
	6350 1550 6400 1550
Wire Wire Line
	6400 1550 6400 1650
Wire Wire Line
	6350 1650 6400 1650
Connection ~ 6400 1650
Wire Wire Line
	6400 1650 6400 2100
$Comp
L power:Earth #PWR?
U 1 1
P 6400 3850
AR Path="/5FBAC0E0" Ref="#PWR?"  Part="1" 
AR Path="/5FA6DD7C/5FBAC0E0" Ref="#PWR022"  Part="1" 
F 0 "#PWR022" H 6400 3600 50  0001 C CNN
F 1 "Earth" H 6400 3700 50  0001 C CNN
F 2 "" H 6400 3850 50  0001 C CNN
F 3 "~" H 6400 3850 50  0001 C CNN
	1    6400 3850
	1    0    0    -1  
$EndComp
Wire Wire Line
	6350 3300 6400 3300
Wire Wire Line
	6400 3300 6400 3400
Wire Wire Line
	6350 3400 6400 3400
Connection ~ 6400 3400
Wire Wire Line
	6400 3400 6400 3850
$Comp
L power:Earth #PWR?
U 1 1
P 6400 5600
AR Path="/5FBB10FD" Ref="#PWR?"  Part="1" 
AR Path="/5FA6DD7C/5FBB10FD" Ref="#PWR023"  Part="1" 
F 0 "#PWR023" H 6400 5350 50  0001 C CNN
F 1 "Earth" H 6400 5450 50  0001 C CNN
F 2 "" H 6400 5600 50  0001 C CNN
F 3 "~" H 6400 5600 50  0001 C CNN
	1    6400 5600
	1    0    0    -1  
$EndComp
Wire Wire Line
	6350 5050 6400 5050
Wire Wire Line
	6400 5050 6400 5150
Wire Wire Line
	6350 5150 6400 5150
Connection ~ 6400 5150
Wire Wire Line
	6400 5150 6400 5600
$Comp
L power:Earth #PWR?
U 1 1
P 6450 7350
AR Path="/5FBB6743" Ref="#PWR?"  Part="1" 
AR Path="/5FA6DD7C/5FBB6743" Ref="#PWR024"  Part="1" 
F 0 "#PWR024" H 6450 7100 50  0001 C CNN
F 1 "Earth" H 6450 7200 50  0001 C CNN
F 2 "" H 6450 7350 50  0001 C CNN
F 3 "~" H 6450 7350 50  0001 C CNN
	1    6450 7350
	1    0    0    -1  
$EndComp
Wire Wire Line
	6400 6800 6450 6800
Wire Wire Line
	6450 6800 6450 6900
Wire Wire Line
	6400 6900 6450 6900
Connection ~ 6450 6900
Wire Wire Line
	6450 6900 6450 7350
$Comp
L power:VCC #PWR?
U 1 1
P 7150 800
AR Path="/5FEFC556" Ref="#PWR?"  Part="1" 
AR Path="/5FA6DD7C/5FEFC556" Ref="#PWR027"  Part="1" 
F 0 "#PWR027" H 7150 650 50  0001 C CNN
F 1 "VCC" H 7165 973 50  0000 C CNN
F 2 "" H 7150 800 50  0001 C CNN
F 3 "" H 7150 800 50  0001 C CNN
	1    7150 800 
	1    0    0    -1  
$EndComp
$Comp
L Device:R R6
U 1 1
P 7150 1000
F 0 "R6" V 7150 1000 50  0000 C CNN
F 1 "270R" V 7034 1000 50  0001 C CNN
F 2 "Resistor_THT:R_Axial_DIN0204_L3.6mm_D1.6mm_P7.62mm_Horizontal" V 7080 1000 50  0001 C CNN
F 3 "~" H 7150 1000 50  0001 C CNN
	1    7150 1000
	-1   0    0    1   
$EndComp
Wire Wire Line
	7150 850  7150 800 
Wire Wire Line
	7150 1150 7150 1300
Text Label 7150 1300 0    50   ~ 0
DP
Wire Bus Line
	3900 4550 3900 4950
Wire Bus Line
	3950 6300 3950 6700
Wire Bus Line
	3900 2800 3900 3200
Wire Bus Line
	3900 1050 3900 1450
$EndSCHEMATC
